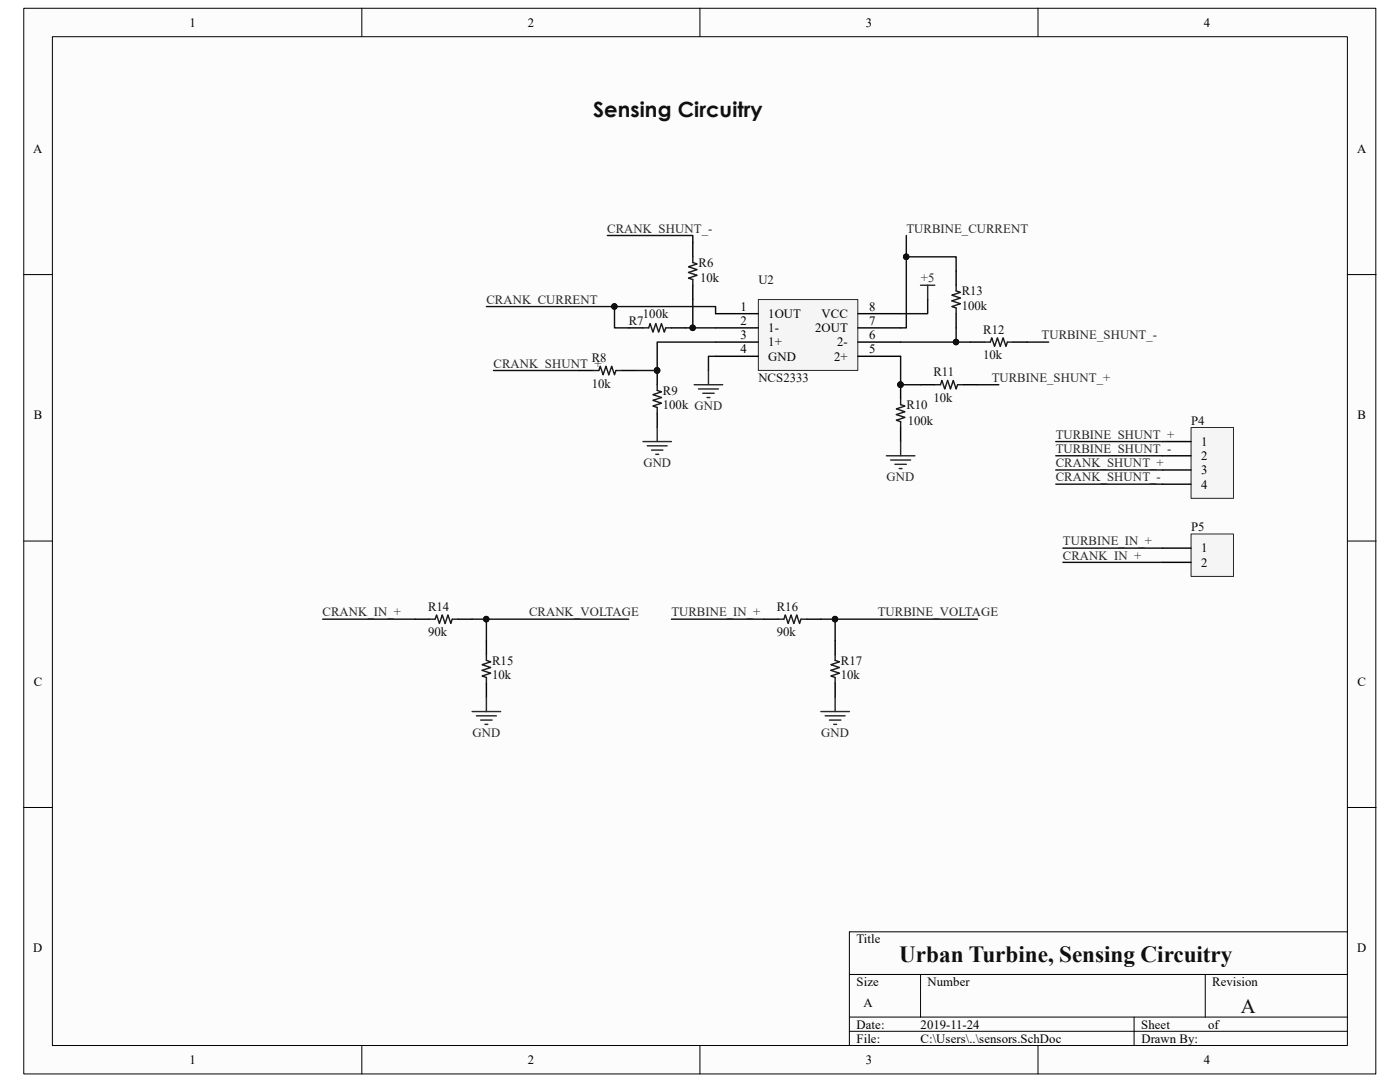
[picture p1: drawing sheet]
<svg xmlns="http://www.w3.org/2000/svg" width="279mm" height="216mm" viewBox="0 0 279 216" stroke-linecap="round" stroke-linejoin="round" font-family="sans-serif">
<path d="M4.8 1.7h269.8v212.6h-269.8z" fill="#fcfcfc"/>
<path d="M4.7 1.7h269.9v212.6h-269.9z" fill="none" stroke="#000" stroke-width=".2"/>
<path d="M10.5 7.4h258.4v201.2h-258.4z" fill="#fcfcfc"/>
<g fill="none" stroke="#000" stroke-width=".2">
<path d="M10.5 7.3h258.4v201.3h-258.4zM72.2 1.6v5.7M139.7 1.6v5.7M207.2 1.6v5.7M4.7 54.8h5.7M268.9 54.8h5.7M4.7 108h5.7M268.9 108h5.7M4.7 161.1h5.7M268.9 161.1h5.7M169.5 194.4h99.4M183.7 194.4v8.5"/>
<path d="M240.5 194.4v8.5M268.9 185.9h-99.4v22.7M72.2 208.6v5.7M139.7 208.6v5.7M169.5 202.9h99.4M169.5 205.8h99.4M207.2 208.6v5.7M226.3 202.9v5.7"/>
</g>
<path d="M183.7 56.9h2.9M185.1 56.9v2.9M138.5 76.8h5.7M139.4 77.6h4M140.3 78.5h2.2M141.1 79.3h.6M141.4 73.9v2.9M128.3 88.1h5.7M129.2 89h3.9M130 89.8h2.3M130.9 90.7h.5M131.2 85.3v2.8" fill="none" stroke="#262626" stroke-width=".28"/>
<path d="M138.3 48.4v2.8M138.3 56.9v2.9M115.5 73.9h2.9M124.1 73.9h2.8M125.5 65.4h2.8M131.2 73.9v2.9M134 65.4h2.8M131.2 82.4v2.9M82.9 123.6h2.8M91.4 123.6h2.8M97.1 127.8v2.8M97.1 136.3v2.8" fill="none" stroke="#000" stroke-width=".28"/>
<path d="M138.3 51.2v1.2l.8 .3-1.7 .5 1.7 .6-1.7 .6 1.7 .5-1.7 .6 .9 .3v1.1M118.4 73.9h1.1l.3-.8 .6 1.7 .5-1.7 .6 1.7 .6-1.7 .5 1.7 .3-.9h1.2M128.3 65.4h1.2l.2-.8 .6 1.7 .6-1.7 .5 1.7 .6-1.7 .6 1.7 .3-.9h1.1M131.2 76.8v1.1l.8 .3-1.7 .6 1.7 .5-1.7 .6 1.7 .6-1.7 .5 .9 .3v1.1M85.7 123.6h1.1l.3-.9 .6 1.7 .6-1.7 .5 1.7 .6-1.7 .6 1.7 .3-.8h1.1M97.1 130.6v1.2l.8 .3-1.7 .5 1.7 .6-1.7 .6 1.7 .5-1.7 .6 .9 .3v1.1" fill="none" stroke="#1c1c1c" stroke-width=".28"/>
<circle cx="131.1" cy="73.9" r=".55" fill="#0e0e0e" stroke="#0e0e0e" stroke-width=".2"/>
<path d="M151.4 59.8h19.8v14.1h-19.8z" fill="#f5f5f5"/>
<path d="M151.3 59.8h19.9v14.1h-19.9z" fill="none" stroke="#262626" stroke-width=".2"/>
<g fill="none" stroke="#000" stroke-width=".28">
<path d="M190.8 54.1v2.8M142.8 62.6h8.5M142.8 65.4h8.5M142.8 68.3h8.5M142.8 71.1h8.5M171.2 62.6h8.5M171.2 65.4h8.5M171.2 68.3h8.5M171.2 71.1h8.5M179.7 76.8v2.8M183.7 76.8h2.9M190.8 62.6v2.8"/>
<path d="M192.2 76.8h2.9M193.7 68.3h2.8M202.2 68.3h2.8M179.7 85.3v2.8M152.5 123.6h2.8M161 123.6h2.8M166.7 127.8v2.8M166.7 136.3v2.8"/>
</g>
<circle cx="179.7" cy="76.8" r=".55" fill="#0e0e0e" stroke="#0e0e0e" stroke-width=".2"/>
<path d="M190.8 56.9v1.2l.9 .2-1.7 .6 1.7 .6-1.7 .5 1.7 .6-1.7 .6 .8 .3v1.1M179.7 79.6v1.1l.9 .3-1.7 .6 1.7 .6-1.7 .5 1.7 .6-1.7 .6 .8 .2v1.2M186.6 76.8h1.1l.3-.9 .5 1.7 .6-1.7 .6 1.7 .6-1.7 .5 1.7 .3-.8h1.1M196.5 68.3h1.1l.3-.9 .6 1.7 .6-1.7 .5 1.7 .6-1.7 .6 1.7 .2-.8h1.2M155.3 123.6h1.1l.3-.9 .6 1.7 .6-1.7 .5 1.7 .6-1.7 .6 1.7 .3-.8h1.1M166.7 130.6v1.2l.8 .3-1.7 .5 1.7 .6-1.7 .6 1.7 .5-1.7 .6 .9 .3v1.1" fill="none" stroke="#1c1c1c" stroke-width=".28"/>
<g fill="none" stroke="#262626" stroke-width=".28">
<path d="M176.9 90.9h5.7M177.7 91.8h4M178.6 92.6h2.3M179.5 93.5h.5M179.7 88.1v2.8M97.1 139.1v2.9M166.7 139.1v2.9M94.2 142h5.7M95.1 142.8h4M95.9 143.7h2.3M96.8 144.5h.6M163.8 142h5.7"/>
<path d="M164.7 142.8h4M165.5 143.7h2.3M166.4 144.5h.6"/>
</g>
<path d="M237.7 85.3h8.5v14.1h-8.5z" fill="#f5f5f5"/>
<path d="M237.7 85.3h8.5v14.1h-8.5z" fill="none" stroke="#262626" stroke-width=".2"/>
<path d="M232 88.1h5.7M232 90.9h5.7M232 93.8h5.7M232 96.6h5.7" fill="none" stroke="#000" stroke-width=".28"/>
<path d="M237.7 106.6h8.5v8.4h-8.5z" fill="#f5f5f5"/>
<path d="M237.7 106.6h8.5v8.4h-8.5z" fill="none" stroke="#262626" stroke-width=".2"/>
<path d="M232 109.4h5.7M232 112.2h5.7" fill="none" stroke="#000" stroke-width=".28"/>
<g fill="none" stroke="#0e0e0e" stroke-width=".28">
<path d="M121.2 47h17.1v1.4M138.3 59.8v5.6h4.5M180.9 47v4.2M185.1 59.8v2.8h-5.4M190.8 54.1v-2.9h-9.9v14.2h-1.2M97.1 61.2h25.5M98.5 73.9h17M136.8 65.4h1.5M142.8 71.1h-1.4v2.8M142.8 68.3h-11.6v5.6h-4.3M142.8 62.6v-1.4h-20.2v4.2h2.9M179.7 68.3h14"/>
<path d="M179.7 71.1v5.7h4M190.8 65.4v2.9M195.1 76.8h4.2M205 68.3h4.3M210.7 88.1h21.3M210.7 90.9h21.3M210.7 93.8h21.3M210.7 96.6h21.3M212.1 109.4h19.9M212.1 112.2h19.9M64.4 123.6h18.5M94.2 123.6h2.9"/>
<path d="M125.5 123.6h-28.4v4.2M134 123.6h18.5M163.8 123.6h2.9M195.1 123.6h-28.4v4.2"/>
</g>
<g fill="#0e0e0e" stroke="#0e0e0e" stroke-width=".2">
<circle cx="97" cy="123.5" r=".55"/>
<circle cx="138.2" cy="65.4" r=".55"/>
<circle cx="190.8" cy="68.2" r=".55"/>
<circle cx="179.7" cy="76.8" r=".55"/>
<circle cx="180.8" cy="51.2" r=".55"/>
<circle cx="131.1" cy="73.9" r=".55"/>
<circle cx="122.6" cy="61.2" r=".55"/>
<circle cx="166.6" cy="123.5" r=".55"/>
</g>
<text font-size="4.6" fill="#0e0e0e" x="179.5" y="192">Urban Turbine, Sensing Circuitry</text>
<text font-size="4.2" fill="#0e0e0e" x="118.4" y="23.4">Sensing Circuitry</text>
<text font-size="4.1" fill="#0e0e0e" x="247.6" y="202.1">A</text>
<g font-size="2.5">
<text x="37.8" y="5.3">1</text>
<text x="105.3" y="5.3">2</text>
<text x="172.8" y="5.3">3</text>
<text x="240.2" y="5.3">4</text>
<text x="6.6" y="30.5">A</text>
<text x="270.8" y="30.5">A</text>
<text x="147.8" y="62">1</text>
<text x="147.8" y="64.9">2</text>
<text x="153.3" y="63.5">1OUT</text>
<text x="164" y="63.5">VCC</text>
<text x="173.5" y="64.9">7</text>
<text x="173.5" y="62">8</text>
<text x="147.8" y="67.7">3</text>
<text x="147.8" y="70.5">4</text>
<text x="153.3" y="66.3">1-</text>
<text x="153.3" y="69.1">1+</text>
<text x="153.3" y="72">GND</text>
<text x="162.7" y="66.3">2OUT</text>
<text x="166.5" y="72">2+</text>
<text x="167.1" y="69.1">2-</text>
<text x="173.5" y="70.5">5</text>
<text x="173.5" y="67.7">6</text>
<text x="6.7" y="83.7">B</text>
<text x="270.9" y="83.7">B</text>
<text x="239.7" y="89">1</text>
<text x="239.7" y="91.8">2</text>
<text x="239.7" y="94.7">3</text>
<text x="239.7" y="97.5">4</text>
<text x="239.7" y="110.2">1</text>
<text x="239.7" y="113.1">2</text>
<text x="6.7" y="136.8">C</text>
<text x="270.9" y="136.8">C</text>
<text x="6.6" y="190">D</text>
<text x="170.9" y="188.2">Title</text>
<text x="270.8" y="190">D</text>
<text x="170.9" y="196.7">Size</text>
<text x="185.1" y="196.7">Number</text>
<text x="241.9" y="196.7">Revision</text>
<text x="172.3" y="201">A</text>
<text x="170.9" y="205.2">Date:</text>
<text x="170.9" y="208.1">File:</text>
<text x="183.7" y="208.1">C:\Users\..\sensors.SchDoc</text>
<text x="183.7" y="205.2">2019-11-24</text>
<text x="227.8" y="205.2">Sheet</text>
<text x="227.8" y="208.1">Drawn By:</text>
<text x="241.1" y="205.2">of</text>
<text x="37.8" y="212.3">1</text>
<text x="105.3" y="212.3">2</text>
<text x="172.8" y="212.3">3</text>
<text x="240.2" y="212.3">4</text>
</g>
<g font-size="2.5" fill="#262626">
<text x="121.2" y="46.4">CRANK_SHUNT_-</text>
<text x="180.9" y="46.4">TURBINE_CURRENT</text>
<text x="183.8" y="56.3">+5</text>
<text x="97.1" y="60.6">CRANK_CURRENT</text>
<text x="207.9" y="67.7">TURBINE_SHUNT_-</text>
<text x="98.5" y="73.4">CRANK_SHUNT_+</text>
<text x="197.9" y="76.2">TURBINE_SHUNT_+</text>
<text x="210.7" y="87.5">TURBINE_SHUNT_+</text>
<text x="128.4" y="93.2">GND</text>
<text x="210.7" y="90.4">TURBINE_SHUNT_-</text>
<text x="210.7" y="93.2">CRANK_SHUNT_+</text>
<text x="177" y="96.1">GND</text>
<text x="210.7" y="96.1">CRANK_SHUNT_-</text>
<text x="212.1" y="108.8">TURBINE_IN_+</text>
<text x="212.1" y="111.7">CRANK_IN_+</text>
<text x="64.4" y="123">CRANK_IN_+</text>
<text x="105.6" y="123">CRANK_VOLTAGE</text>
<text x="134" y="123">TURBINE_IN_+</text>
<text x="175.2" y="123">TURBINE_VOLTAGE</text>
<text x="94.3" y="147.1">GND</text>
<text x="163.9" y="147.1">GND</text>
</g>
<g font-size="2.5" fill="#0e0e0e">
<text x="139.4" y="53.3">R6</text>
<text x="139.7" y="56.3">10k</text>
<text x="151.3" y="56.6">U2</text>
<text x="191.9" y="58.9">R13</text>
<text x="125.5" y="64.9">R7</text>
<text x="128.3" y="63.5">100k</text>
<text x="191.9" y="61.8">100k</text>
<text x="196.2" y="66.6">R12</text>
<text x="196.2" y="71.7">10k</text>
<text x="118.1" y="72.3">R8</text>
<text x="118.1" y="77.3">10k</text>
<text x="151.3" y="76.2">NCS2333</text>
<text x="186.3" y="75.1">R11</text>
<text x="132.3" y="78.8">R9</text>
<text x="132.3" y="81.6">100k GND</text>
<text x="180.9" y="81.6">R10</text>
<text x="186.3" y="80.2">10k</text>
<text x="181.1" y="84.7">100k</text>
<text x="237.7" y="84.7">P4</text>
<text x="237.7" y="106">P5</text>
<text x="85.4" y="121.9">R14</text>
<text x="155" y="121.9">R16</text>
<text x="85.4" y="127">90k</text>
<text x="155" y="127">90k</text>
<text x="98.2" y="132.6">R15</text>
<text x="98.2" y="135.5">10k</text>
<text x="167.8" y="132.6">R17</text>
<text x="167.8" y="135.5">10k</text>
</g>
</svg>
